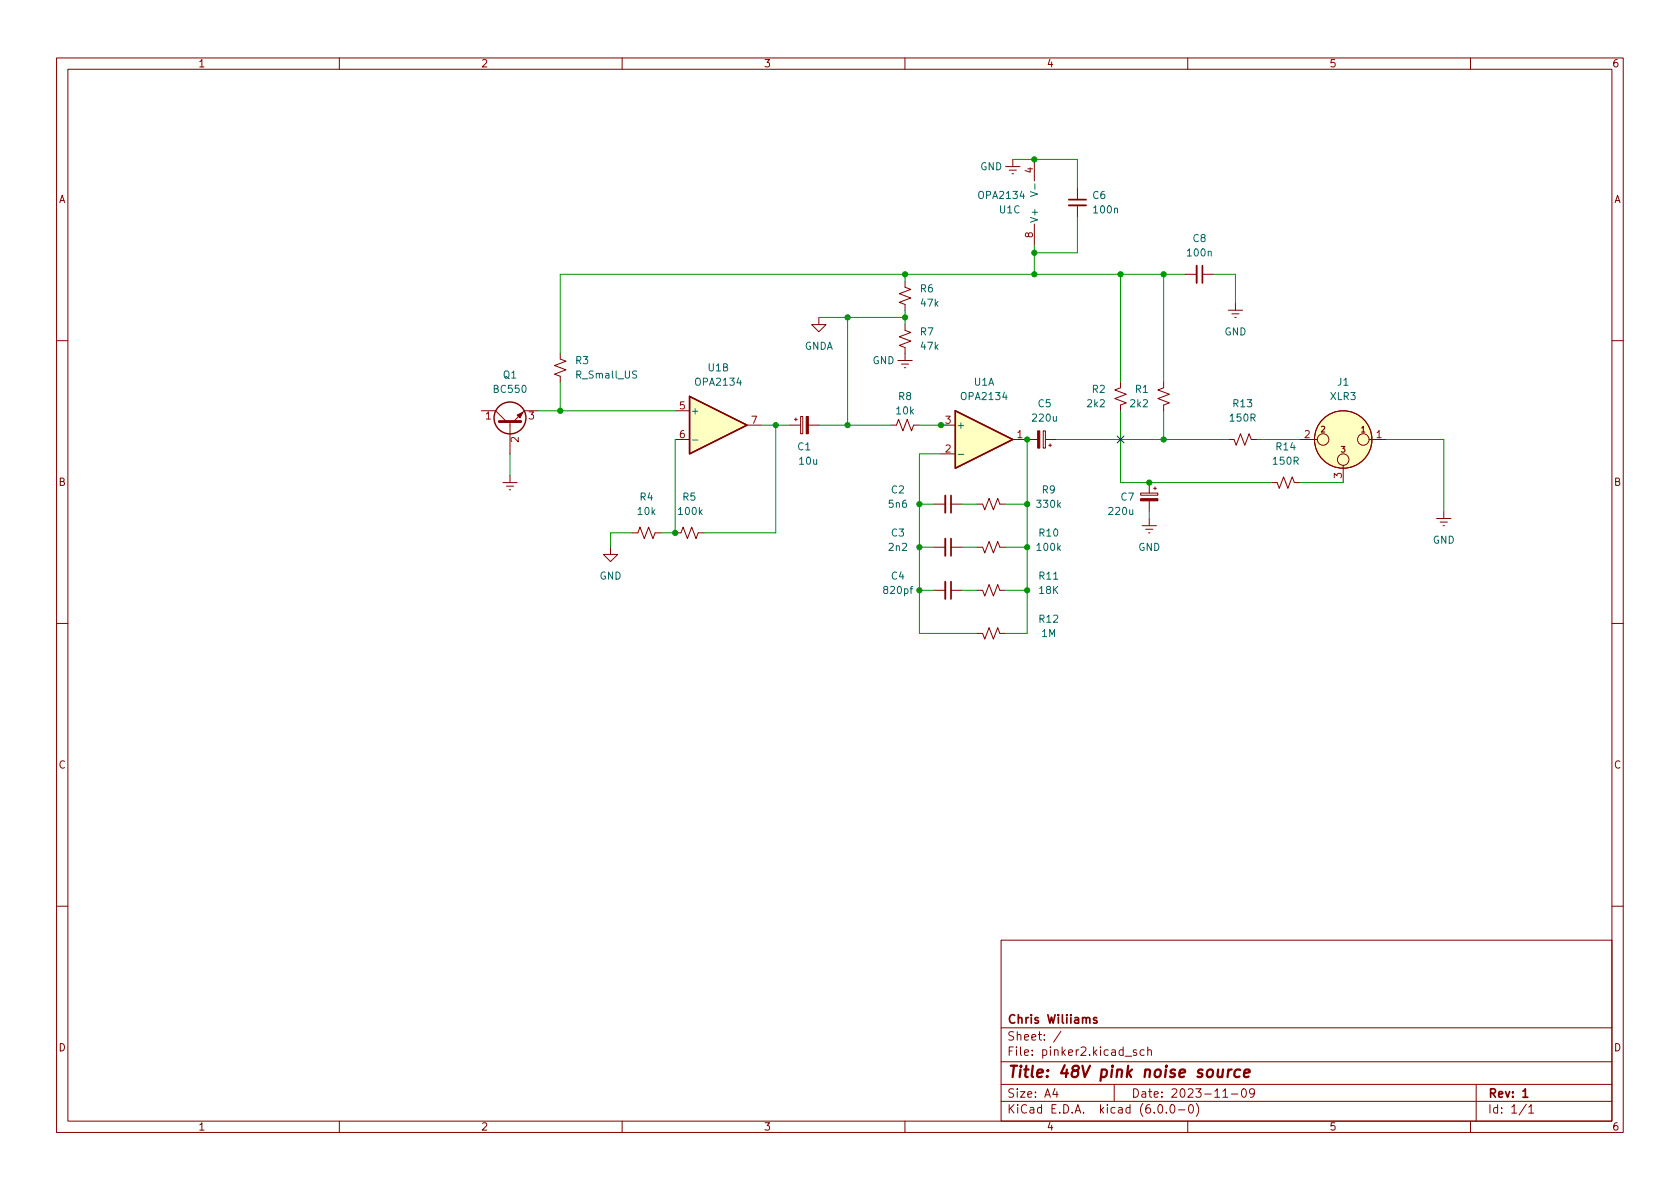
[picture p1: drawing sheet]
<svg xmlns="http://www.w3.org/2000/svg" width="297mm" height="210mm" viewBox="0 0 297 210" stroke-linecap="round" stroke-linejoin="round" font-family="sans-serif">
<g fill="none" stroke="#840000" stroke-width=".18">
<path d="M10 10.2h277v190.1h-277zM12 12.2h273v186.1h-273zM60 10.2v2M110 10.2v2M160 10.2v2M210 10.2v2M260 10.2v2M177.8 29.5h2.5M178.4 30.1h1.3M178.9 30.7h.3M179.1 28.2v1.3M182.9 28.2v3.8"/>
<path d="M182.9 39.6v3.8M190.5 33.3v2M190.5 36.3v2M144.8 56.1v1.3h1.2l-1.2 1.3-1.3-1.3h1.3M160 49.8v1l1 .4-2 .7 2 .8-2 .8 1 .3v1.1M160 57.4v1l1 .4-2 .8 2 .7-2 .8 1 .4v2.2M209.5 48.5h2.1M212.6 48.5h2M217.2 54.9h2.5M217.8 55.5h1.3M218.3 56.1h.3M218.4 53.6v1.3"/>
<path d="M10 60.2h2M85.1 72.6h2.5l1.9 1.9M90.2 74.5v5.8M95.2 72.6h-2.5l-1.9 1.9M99.1 62.5v1l1 .4-2.1 .7 2.1 .8-2.1 .8 1.1 .3v1.1M119.4 72.6h2.5M119.4 77.7h2.5M132.1 75.2h2.5M139.7 75.2h1.9M140.5 74.2h.5M140.7 73.9v.5M141.6 73.7h.3v3h-.3z"/>
<path d="M142.9 75.2h1.9M157.5 75.2h1l.4-1 .7 2 .8-2 .8 2 .3-1h1.1M158.7 63.7h2.6M159.4 64.4h1.3M159.9 65h.2M166.4 75.2h2.5M179.1 77.7h4.4M184.5 76.2h.3v3h-.3zM184.8 77.7h1.9M185.4 78.7h.5M185.7 78.5v.5M198.1 67.6v1l-1 .4 2 .7-2 .8 2 .7-1 .4v1"/>
<path d="M205.7 67.6v1l-1 .4 2.1 .7-2.1 .8 2.1 .7-1.1 .4v1M217.2 77.7h1l.4 1 .7-2 .8 2 .8-2 .3 1h1M229.9 77.7h3M242.1 77.7h3M285 60.2h2M88.9 85.3h2.5M89.5 86h1.3M90 86.6h.3M90.2 84.1v1.2M107.9 96.8v1.2h1.3l-1.3 1.3-1.2-1.3h1.2M111.8 94.2h1l.4-1 .7 2 .8-2 .7 2 .4-1h1M119.4 94.2h1l.4-1 .7 2 .8-2 .8 2 .3-1h1.1"/>
<path d="M165.1 96.8h2M165.1 89.1h2M166.4 80.3h2.5M168.1 96.8h2.1M168.1 89.1h2.1M172.7 96.8h1l.4 1 .8-2 .7 2 .8-2 .4 1h1M172.7 89.1h1l.4 1.1 .8-2.1 .7 2.1 .8-2.1 .4 1h1M201.7 87.2h3v.4h-3zM201.9 93h2.6M202.6 93.6h1.2M203.1 94.2h.2M203.2 85.3v1.9"/>
<path d="M203.2 88.6v1.8M203.2 91.7v1.3M204 86.4h.5M204.2 86.1v.5M224.8 85.3h1l.4 1.1 .7-2.1 .8 2.1 .8-2.1 .4 1h1M237.5 82.3v3M254 91.7h2.5M254.6 92.3h1.3M255.1 93h.3M255.3 90.4v1.3M10 110.2h2M165.1 104.4h2"/>
<path d="M168.1 104.4h2.1M172.7 112h1l.4 1 .8-2 .7 2 .8-2 .4 1h1M172.7 104.4h1l.4 1 .8-2 .7 2 .8-2 .4 1h1M285 110.2h2M10 160.2h2M177 166.3h108v32h-108zM285 160.2h2M60 198.3v2M110 198.3v2M160 198.3v2M177 194.8h108M177 191.8h108"/>
<path d="M177 187.8h108M177 181.8h108M186.5 192.5l-.4 1h1M186.9 193v1M187.6 182.4l-1.3 1.9M197 191.8v3M198.9 186.8h1.2M200.9 185.7l-.3-.1-.2 .2v.3l.5 .1v.4h-.5M202.3 185.7l-.4-.1-.3 .3v.4l.1 .3h.6M202.9 185.8l.2-.2 .4 .1 .1 .9M202.9 185.1v1.5M204.9 195.4l.2-.1a.81 .81 0 0 1 .6 .7 .81 .81 0 0 1-.3 .8h-.2a.81 .81 0 0 1-.6-.6 .81 .81 0 0 1 .3-.8z"/>
<path d="M206.2 196.7v.1M207.1 195.4l.1-.1a.81 .81 0 0 1 .6 .7 .81 .81 0 0 1-.3 .8h-.1a.81 .81 0 0 1-.6-.6 .81 .81 0 0 1 .3-.8zM208.4 196.3h1.1M210 198.3v2M210.4 195.4l.1-.1a.81 .81 0 0 1 .6 .7 .81 .81 0 0 1-.3 .8h-.2a.81 .81 0 0 1-.5-.6 .81 .81 0 0 1 .3-.8zM211.5 195.1a1.72 1.72 0 0 1 0 2.3M216.2 194h.9M217.7 193.5h1.2M219.7 192.6l.2-.1a.81 .81 0 0 1 .5 .7 .81 .81 0 0 1-.3 .8h-.1a.81 .81 0 0 1-.6-.6 .81 .81 0 0 1 .3-.8zM221.8 193.2l-.3 .3-.4-.1-.2-.2 .2-.6 .4-.1 .2 .2a.99 .99 0 0 1-.3 1.3h-.3M260 198.3v2M261 191.8v6.5"/>
<path d="M269.9 195.3l-1.3 1.9M270.3 195.8l.4-.5v1.5M270.3 196.8h.9"/>
<circle cx="233.9" cy="77.7" r="1.02"/>
<circle cx="237.5" cy="77.7" r="5.1"/>
<circle cx="241" cy="77.7" r="1.02"/>
<circle cx="237.5" cy="81.3" r="1.02"/>
</g>
<path d="M189 35.3h3M212.6 47v3M168.1 87.6v3.1M168.1 95.2v3.1M168.1 102.9v3M193.9 180l-.3-.1-.3 .2 .1 .3 .5 .1v.4h-.6M269.3 193l.4-.5v1.5M269.3 194h.8" fill="none" stroke="#840000" stroke-width=".3"/>
<path d="M215.4 189.1l-.1 1.3a.57 .57 0 0 0 .8-.1M216.3 189.1l-.2 1.4M217.2 189.1l-.2 1.4M217.8 189.1l-.4 .1-.2 .3M219.3 189.2a.66 .66 0 0 0-1 .3l-.1 .6 .2 .3 .2 .1 .5-.1M220 189.8l1-.2-.1-.4-.2-.1-.6 .1-.2 1 .3 .3 .6-.1" fill="none" stroke="#840000" stroke-width=".4"/>
<g fill="#840000" stroke="#840000" stroke-width=".18">
<path d="M201.7 88.2h3v.4h-3z"/>
<path d="M91.4 73.4l1.1-.5-.6 1z"/>
<path d="M142.5 73.7h.4v3h-.4z"/>
<path d="M183.5 76.2h.3v3h-.3z"/>
</g>
<path d="M88.3 74.5h3.8" fill="none" stroke="#840000" stroke-width=".51"/>
<g fill="none" stroke="#840000" stroke-width=".25">
<path d="M121.9 70.1l10.2 5.1-10.2 5.1zM168.9 72.6l10.2 5.1-10.2 5.1z"/>
<circle cx="90.2" cy="73.9" r="2.82"/>
</g>
<path d="M189 36.3h3M211.6 47v3M167.1 87.6v3.1M167.1 95.2v3.1M167.1 102.9v3" fill="none" stroke="#840000" stroke-width=".33"/>
<g fill="#ffffc2" stroke="#ffffc2" stroke-width=".18">
<path d="M121.9 70.1l10.2 5.1-10.2 5.1z"/>
<path d="M168.9 72.6l10.2 5.1-10.2 5.1z"/>
<circle cx="237.5" cy="77.7" r="5.1"/>
</g>
<path d="M182.2 33.9l1.3 .4-1.3 .4M183 32.5v1M122.4 77.8h1M169.4 80.3h1" fill="none" stroke="#006464" stroke-width=".18"/>
<g fill="none" stroke="#009600" stroke-width=".18">
<path d="M179.1 28.2h11.4v5.1M190.5 38.3v6.4h-7.6M144.8 56.1h15.2M149.9 56.1v19.1M160 48.5v1.3M160 54.9v2.5M182.9 43.4v5.1M198.1 48.5v19.1M205.7 48.5v19.1M209.5 48.5h-110.4v14M214.6 48.5h3.8v5.1M95.2 72.6h24.2"/>
<path d="M99.1 67.6v5M119.4 77.7v16.5h-2.6M134.6 75.2h5.1M137.2 75.2v19h-12.7M144.8 75.2h12.7M162.6 75.2h5M181.6 77.7v34.3h-3.8M186.7 77.7h30.5M198.1 72.6v12.7h26.7M205.7 72.6v5.1M222.2 77.7h7.7M245.1 77.7h10.2v12.7"/>
<path d="M90.2 80.3v3.8M111.8 94.2h-3.9v2.6M162.6 96.8h2.5M162.6 89.1h2.5M166.4 80.3h-3.8v31.7h10.1M170.2 96.8h2.5M170.2 89.1h2.5M177.8 96.8h3.8M177.8 89.1h3.8M203.2 90.4v1.3M229.9 85.3h7.6M162.6 104.4h2.5"/>
<path d="M170.2 104.4h2.5M177.8 104.4h3.8"/>
</g>
<path d="M197.5 77.1l1.2 1.2M198.7 77.1l-1.2 1.2" fill="none" stroke="#000084" stroke-width=".18"/>
<g fill="#009600" stroke="#009600" stroke-width=".18">
<circle cx="203.2" cy="85.3" r=".46"/>
<circle cx="205.7" cy="48.5" r=".46"/>
<circle cx="205.7" cy="77.7" r=".46"/>
<circle cx="198.1" cy="48.5" r=".46"/>
<circle cx="160" cy="48.5" r=".46"/>
<circle cx="182.9" cy="28.2" r=".46"/>
<circle cx="182.9" cy="44.7" r=".46"/>
<circle cx="160" cy="56.1" r=".46"/>
<circle cx="182.9" cy="48.5" r=".46"/>
<circle cx="181.6" cy="96.8" r=".46"/>
<circle cx="181.6" cy="104.4" r=".46"/>
<circle cx="181.6" cy="89.1" r=".46"/>
<circle cx="162.6" cy="104.4" r=".46"/>
<circle cx="162.6" cy="96.8" r=".46"/>
<circle cx="162.6" cy="89.1" r=".46"/>
<circle cx="181.6" cy="77.7" r=".46"/>
<circle cx="166.4" cy="75.2" r=".46"/>
<circle cx="149.9" cy="75.2" r=".46"/>
<circle cx="149.9" cy="56.1" r=".46"/>
<circle cx="119.4" cy="94.2" r=".46"/>
<circle cx="137.2" cy="75.2" r=".46"/>
<circle cx="99.1" cy="72.6" r=".46"/>
</g>
<text font-size="2.8" fill="#840000" x="178" y="190.6">Title: 48V pink noise source</text>
<g font-size="2.1" fill="#840000">
<text x="178" y="184">Sheet: /</text>
<text x="178" y="181">Chris Wiliiams</text>
<text x="178" y="186.7">File: pinker2.kicad_sch</text>
<text x="178" y="196.9">KiCad E.D.A. kicad (6.0.0-0)</text>
<text x="178" y="194.1">Size: A4</text>
<text x="200" y="194.1">Date: 2023-11-09</text>
<text x="263" y="194.1">Rev: 1</text>
<text x="263" y="196.9">Id: 1/1</text>
</g>
<g font-size="1.8" fill="#840000">
<text x="35" y="11.9">1</text>
<text x="85" y="11.9">2</text>
<text x="135" y="11.9">3</text>
<text x="185" y="11.9">4</text>
<text x="235" y="11.9">5</text>
<text x="285" y="11.9">6</text>
<text x="10.3" y="35.9">A</text>
<text x="285.3" y="35.9">A</text>
<text x="10.3" y="85.9">B</text>
<text x="285.3" y="85.9">B</text>
<text x="10.3" y="135.9">C</text>
<text x="285.3" y="135.9">C</text>
<text x="10.3" y="185.9">D</text>
<text x="285.3" y="185.9">D</text>
<text x="35" y="199.9">1</text>
<text x="85" y="199.9">2</text>
<text x="135" y="199.9">3</text>
<text x="185" y="199.9">4</text>
<text x="235" y="199.9">5</text>
<text x="285" y="199.9">6</text>
</g>
<g font-size="1.8" fill="#006464">
<text x="173.2" y="35.2">OPA2134</text>
<text x="173.3" y="30.1">GND</text>
<text x="193.2" y="35.2">C6</text>
<text x="176.7" y="37.7">U1C</text>
<text x="183.5" y="39.5" transform="rotate(-90 183.5 39.5)">V+</text>
<text x="193.5" y="37.7">100n</text>
<text x="210.1" y="45.3">100n</text>
<text x="211" y="42.8">C8</text>
<text x="162.7" y="51.7">R6</text>
<text x="162.7" y="59.3">R7</text>
<text x="162.9" y="54.2">47k</text>
<text x="216.5" y="59.3">GND</text>
<text x="101.8" y="64.4">R3</text>
<text x="125.2" y="65.7">U1B</text>
<text x="142.2" y="61.8">GNDA</text>
<text x="154.2" y="64.4">GND</text>
<text x="162.9" y="61.8">47k</text>
<text x="87.4" y="69.5">BC550</text>
<text x="89" y="66.9">Q1</text>
<text x="102" y="66.9">R_Small_US</text>
<text x="123.1" y="68.2">OPA2134</text>
<text x="158.9" y="70.7">R8</text>
<text x="170.1" y="70.7">OPA2134</text>
<text x="172.2" y="68.2">U1A</text>
<text x="193.1" y="69.5">R2</text>
<text x="200.8" y="69.5">R1</text>
<text x="235.2" y="70.7">XLR3</text>
<text x="236.5" y="68.2">J1</text>
<text x="122" y="73.3">+</text>
<text x="158.5" y="73.3">10k</text>
<text x="169" y="75.8">+</text>
<text x="182.7" y="74.5">220u</text>
<text x="183.6" y="72">C5</text>
<text x="192.3" y="72">2k2</text>
<text x="199.9" y="72">2k2</text>
<text x="217.6" y="74.5">150R</text>
<text x="218.1" y="72">R13</text>
<text x="141.1" y="79.6">C1</text>
<text x="141.4" y="82.2">10u</text>
<text x="225.2" y="82.2">150R</text>
<text x="225.7" y="79.6">R14</text>
<text x="113.2" y="88.5">R4</text>
<text x="120.7" y="88.5">R5</text>
<text x="157.2" y="89.8">5n6</text>
<text x="157.6" y="87.2">C2</text>
<text x="183.5" y="89.8">330k</text>
<text x="184.3" y="87.2">R9</text>
<text x="198.2" y="88.5">C7</text>
<text x="112.8" y="91.1">10k</text>
<text x="120.1" y="91.1">100k</text>
<text x="157.6" y="94.9">C3</text>
<text x="183.8" y="94.9">R10</text>
<text x="196.2" y="91.1">220u</text>
<text x="157.2" y="97.4">2n2</text>
<text x="183.5" y="97.4">100k</text>
<text x="201.2" y="97.4">GND</text>
<text x="253.3" y="96.1">GND</text>
<text x="106" y="102.5">GND</text>
<text x="156.4" y="105">820pf</text>
<text x="157.6" y="102.5">C4</text>
<text x="183.8" y="102.5">R11</text>
<text x="183.8" y="105">18K</text>
<text x="183.8" y="110.1">R12</text>
<text x="184.2" y="112.6">1M</text>
</g>
<g font-size="1.8" fill="#a90000">
<text x="182.6" y="30.6" transform="rotate(-90 182.6 30.6)">4</text>
<text x="182.6" y="42" transform="rotate(-90 182.6 42)">8</text>
<text x="85.9" y="74.2">1</text>
<text x="93.5" y="74.2">3</text>
<text x="120.2" y="72.4">5</text>
<text x="120.2" y="77.5">6</text>
<text x="132.9" y="74.9">7</text>
<text x="167.1" y="74.9">3</text>
<text x="179.8" y="77.5">1</text>
<text x="230.6" y="77.5">2</text>
<text x="243.3" y="77.5">1</text>
<text x="91.7" y="78.2" transform="rotate(-90 91.7 78.2)">2</text>
<text x="167.1" y="80">2</text>
<text x="237.2" y="84.6" transform="rotate(-90 237.2 84.6)">3</text>
</g>
<g font-size="1.4" fill="#840000">
<text x="233.5" y="76.4">2</text>
<text x="240.7" y="76.4">1</text>
<text x="237.1" y="80">3</text>
</g>
</svg>
